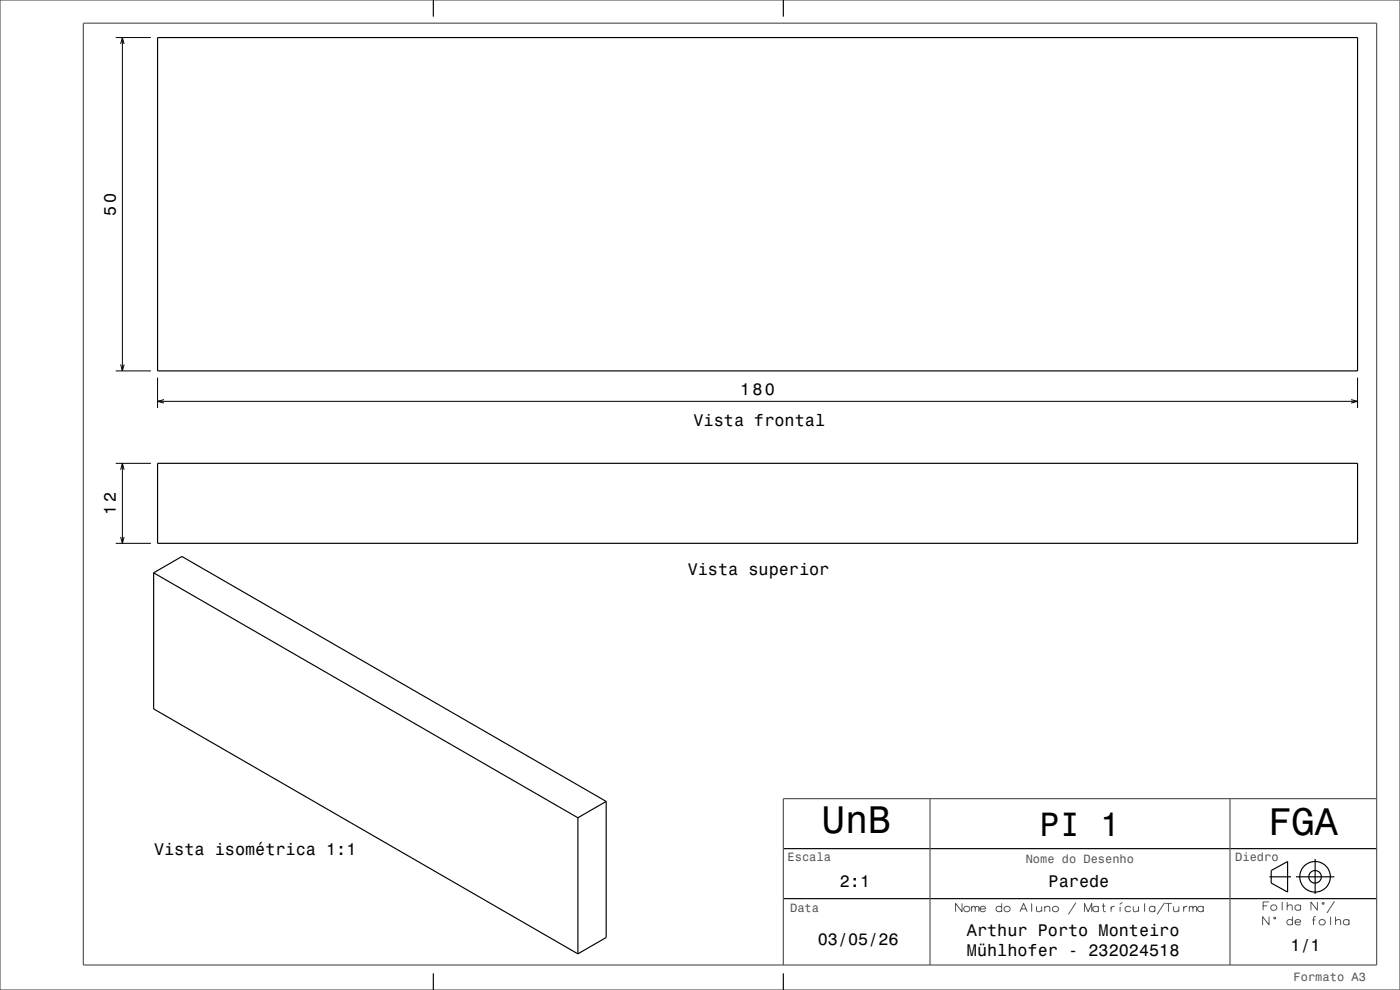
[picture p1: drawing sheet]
<svg xmlns="http://www.w3.org/2000/svg" width="420mm" height="297mm" viewBox="0 0 420 297" stroke-linecap="round" stroke-linejoin="round" font-family="sans-serif">
<g fill="none" stroke="#000" stroke-width=".3">
<path d="M34.7 11.3h10.6M36.2 13.2l.5-1.9 .5 1.9M36.7 11.3v100M34.7 111.3h10.6M36.2 109.3l.5 2 .5-2M47.3 113.3v9.1M49.2 119.9l-1.9 .5 1.9 .5M405.3 119.9l2 .5-2 .5M407.3 113.3v9.1M34.7 139h10.6M36.7 139v24M47.3 120.4h360"/>
<path d="M36.2 140.9l.5-1.9 .5 1.9M34.7 163h10.6M36.2 161.1l.5 1.9 .5-1.9"/>
</g>
<g fill="none" stroke="#000" stroke-width=".35">
<path d="M47.3 11.3h360v100h-360zM130 0v5M235 0v5M47.3 139h360v24h-360zM46.1 171.8v40.9l127.3 73.5M46.1 171.8l8.5-4.9 127.3 73.5M46.1 171.8l127.3 73.5M173.4 245.3v40.9M181.9 240.4v40.9l-8.5 4.9M181.9 240.4l-8.5 4.9M235 254.6h178M394.5 257.7v10.5"/>
<path d="M235 269.6h178M380.8 263h6.5M381.4 261.2l4.9-2.7v9.1l-4.9-2.7zM388.8 263h11.5M130 292v5M235 292v5"/>
<circle cx="394.5" cy="263" r="1.88"/>
<circle cx="394.5" cy="263" r="4.6"/>
</g>
<path d="M25 7h388v282.5h-388zM419.8 0h-419.8v297h419.8M420 0v297M279 239.6v49.9M369 239.6v49.9M413 239.6h-178v49.9" fill="none" stroke="#545454" stroke-width=".35"/>
<g fill="none" stroke="#545454" stroke-width=".3">
<path d="M288.6 271v2.5l-1.9-2.5v2.5M291.5 272.3l.5-.4 .4 .1 .2 .3 .8-.4 .3 .4v1.2M291.5 271.9v1.6M292.6 272.3v1.2M294 272.7h1.7a.88 .88 0 0 0-1.2-.8 .88 .88 0 0 0-.5 1.3 .88 .88 0 0 0 1.3 .2l.4-.2M300.5 272.3a.91 .91 0 0 0-1.4-.3 .91 .91 0 0 0 0 1.4 .91 .91 0 0 0 1.4-.2M300.5 271v2.5M306 273.5l1.1-2.5 1.1 2.5M306.4 272.7h1.4M309.5 271v2.5M310.9 271.9l.2 1.5a1.13 1.13 0 0 0 1.4-.3M312.5 271.9v1.6"/>
<path d="M313.4 272.3a1.11 1.11 0 0 1 1.4-.3l.1 1.5M313.4 271.9v1.6M322.8 270.8l-2.3 3.5M325.3 273.5v-2.5l1.1 2.5 1.1-2.5v2.5M329.5 272.3a.91 .91 0 0 0-1.3-.3 .91 .91 0 0 0 0 1.4 .91 .91 0 0 0 1.3-.2M329.5 271.9v1.6M330.6 271.8h1M331 271v2.1l.2 .3 .5 .1M333.3 271.9v1.6M334.4 271.9a.92 .92 0 0 0-1.1 .7M336 272v1.5M336.7 270.7l-.8 .6"/>
<path d="M339.2 272.3a.91 .91 0 0 0-1.4-.3 .91 .91 0 0 0 0 1.4 .91 .91 0 0 0 1.4-.2M340 271.9l.1 1.5a1.13 1.13 0 0 0 1.5-.3M341.6 271.9v1.6M343.4 271v2.5M346.5 272.3a.91 .91 0 0 0-1.4-.3 .91 .91 0 0 0 0 1.4 .91 .91 0 0 0 1.4-.2M346.5 271.9v1.6M349.4 270.8l-2.3 3.5M349.6 271h1.9M350.5 271v2.5M352.1 271.9l.1 1.5a1.13 1.13 0 0 0 1.5-.3M353.7 271.9v1.6M355.1 271.9v1.6"/>
<path d="M356.2 271.9a.92 .92 0 0 0-1.1 .7M356.8 272.3l.6-.4 .4 .1 .1 .3 .8-.4 .3 .4v1.2M356.8 271.9v1.6M357.9 272.3v1.2M361 272.3a.91 .91 0 0 0-1.4-.3 .91 .91 0 0 0 0 1.4 .91 .91 0 0 0 1.4-.2M361 271.9v1.6M378.9 271.8h1.2M380.7 270.6h-1.8v2.5M380.7 275v2.5l-1.9-2.5v2.5M382.2 275.3l.4-.1 .1 .3-.4 .2zM384.7 270.6v2.5M386.2 271.9a1.12 1.12 0 0 1 1.4-.3l.1 1.5"/>
<path d="M386.2 270.6v2.5M387.8 276.2a.91 .91 0 0 0-1.4-.2 .91 .91 0 0 0 0 1.4 .91 .91 0 0 0 1.4-.3M387.8 275v2.5M388.5 276.6h1.7a.88 .88 0 0 0-1.1-.7 .88 .88 0 0 0-.6 1.2 .88 .88 0 0 0 1.4 .3l.3-.3M390.2 271.8a.91 .91 0 0 0-1.4-.2 .91 .91 0 0 0 0 1.4 .91 .91 0 0 0 1.4-.3M390.2 271.5v1.6M393.7 276h.9M394.7 275l-.5 .1-.1 .3v2.1M395.2 270.6v2.5l-1.9-2.5v2.5M396.7 270.9l.4-.1 .1 .3-.4 .2zM399.2 275v2.5M400.3 270.4l-2.2 3.5"/>
<path d="M400.7 276.3a1.13 1.13 0 0 1 1.4-.3l.1 1.5M400.7 275v2.5M404.7 276.2a.91 .91 0 0 0-1.4-.2 .91 .91 0 0 0 0 1.4 .91 .91 0 0 0 1.4-.3M404.7 275.9v1.6"/>
<circle cx="290" cy="272.8" r=".89"/>
<circle cx="302.1" cy="272.8" r=".89"/>
<circle cx="316.6" cy="272.8" r=".89"/>
<circle cx="382.1" cy="272.3" r=".89"/>
<circle cx="396.6" cy="276.7" r=".89"/>
</g>
<g font-size="11.5">
<text x="246.6" y="249.9">UnB</text>
<text x="380.5" y="250.6">FGA</text>
</g>
<text font-size="10.1" x="311.9" y="250.8">PI 1</text>
<g font-size="5">
<text x="34.7" y="64.7" transform="rotate(-90 34.7 64.7)">50</text>
<text x="222" y="118.4">180</text>
<text x="208.1" y="127.7">Vista frontal</text>
<text x="34.7" y="154.4" transform="rotate(-90 34.7 154.4)">12</text>
<text x="206.3" y="172.4">Vista superior</text>
<text x="46.2" y="256.4">Vista isométrica 1:1</text>
<text x="252" y="266.2">2:1</text>
<text x="314.6" y="266.1">Parede</text>
<text x="290.1" y="280.8">Arthur Porto Monteiro</text>
<text x="245.3" y="283.4">03/05/26</text>
<text x="290.1" y="286.8">Mühlhofer - 232024518</text>
<text x="387.1" y="285.3">1/1</text>
</g>
<g font-size="3.6" fill="#545454">
<text x="236.3" y="258.3">Escala</text>
<text x="307.7" y="259">Nome do Desenho</text>
<text x="370.6" y="258.3">Diedro</text>
<text x="237" y="273.7">Data</text>
<text x="388.1" y="294.2">Formato A3</text>
</g>
</svg>
